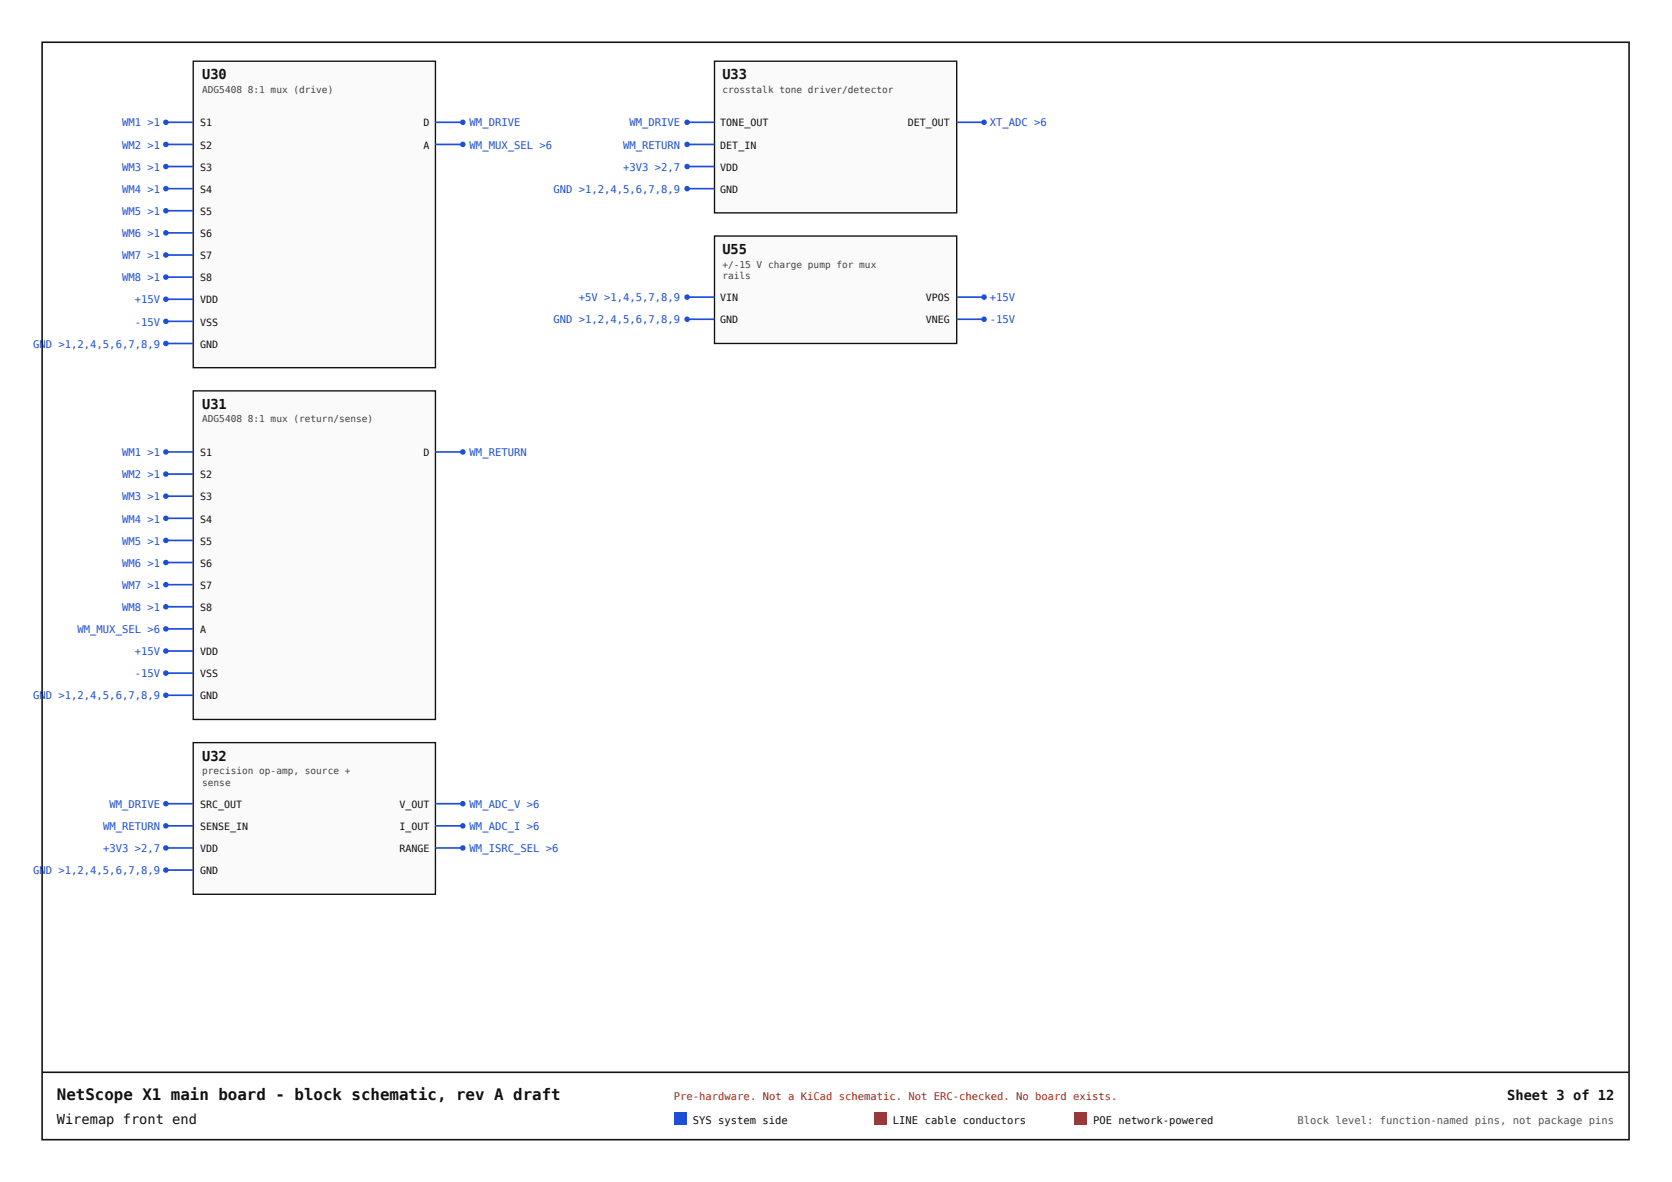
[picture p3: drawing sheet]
<svg xmlns="http://www.w3.org/2000/svg" width="420mm" height="297mm" viewBox="0 0 420 297" stroke-linecap="round" stroke-linejoin="round" font-family="sans-serif">
<path d="M48.6 15.4h60.8v77h-60.8z" fill="#fafafa"/>
<path d="M48.6 15.4h60.8v77h-60.8z" fill="none" stroke="#111" stroke-width=".34"/>
<path d="M41.7 30.7h6.9" fill="none" stroke="#1d4ed8" stroke-width=".42"/>
<circle cx="41.7" cy="30.7" r=".69" fill="#1d4ed8"/>
<path d="M41.7 36.3h6.9" fill="none" stroke="#1d4ed8" stroke-width=".42"/>
<circle cx="41.7" cy="36.3" r=".69" fill="#1d4ed8"/>
<path d="M41.7 41.8h6.9" fill="none" stroke="#1d4ed8" stroke-width=".42"/>
<circle cx="41.7" cy="41.8" r=".69" fill="#1d4ed8"/>
<path d="M41.7 47.4h6.9" fill="none" stroke="#1d4ed8" stroke-width=".42"/>
<circle cx="41.7" cy="47.4" r=".69" fill="#1d4ed8"/>
<path d="M41.7 53h6.9" fill="none" stroke="#1d4ed8" stroke-width=".42"/>
<circle cx="41.7" cy="53" r=".69" fill="#1d4ed8"/>
<path d="M41.7 58.5h6.9" fill="none" stroke="#1d4ed8" stroke-width=".42"/>
<circle cx="41.7" cy="58.5" r=".69" fill="#1d4ed8"/>
<path d="M41.7 64.1h6.9" fill="none" stroke="#1d4ed8" stroke-width=".42"/>
<circle cx="41.7" cy="64.1" r=".69" fill="#1d4ed8"/>
<path d="M41.7 69.6h6.9" fill="none" stroke="#1d4ed8" stroke-width=".42"/>
<circle cx="41.7" cy="69.6" r=".69" fill="#1d4ed8"/>
<path d="M109.4 30.7h6.9" fill="none" stroke="#1d4ed8" stroke-width=".42"/>
<circle cx="116.3" cy="30.7" r=".69" fill="#1d4ed8"/>
<path d="M109.4 36.3h6.9" fill="none" stroke="#1d4ed8" stroke-width=".42"/>
<circle cx="116.3" cy="36.3" r=".69" fill="#1d4ed8"/>
<path d="M41.7 75.2h6.9" fill="none" stroke="#1d4ed8" stroke-width=".42"/>
<circle cx="41.7" cy="75.2" r=".69" fill="#1d4ed8"/>
<path d="M41.7 80.7h6.9" fill="none" stroke="#1d4ed8" stroke-width=".42"/>
<circle cx="41.7" cy="80.7" r=".69" fill="#1d4ed8"/>
<path d="M41.7 86.3h6.9" fill="none" stroke="#1d4ed8" stroke-width=".42"/>
<circle cx="41.7" cy="86.3" r=".69" fill="#1d4ed8"/>
<path d="M48.6 98.2h60.8v82.6h-60.8z" fill="#fafafa"/>
<path d="M48.6 98.2h60.8v82.6h-60.8z" fill="none" stroke="#111" stroke-width=".34"/>
<path d="M41.7 113.6h6.9" fill="none" stroke="#1d4ed8" stroke-width=".42"/>
<circle cx="41.7" cy="113.6" r=".69" fill="#1d4ed8"/>
<path d="M41.7 119.1h6.9" fill="none" stroke="#1d4ed8" stroke-width=".42"/>
<circle cx="41.7" cy="119.1" r=".69" fill="#1d4ed8"/>
<path d="M41.7 124.7h6.9" fill="none" stroke="#1d4ed8" stroke-width=".42"/>
<circle cx="41.7" cy="124.7" r=".69" fill="#1d4ed8"/>
<path d="M41.7 130.2h6.9" fill="none" stroke="#1d4ed8" stroke-width=".42"/>
<circle cx="41.7" cy="130.2" r=".69" fill="#1d4ed8"/>
<path d="M41.7 135.8h6.9" fill="none" stroke="#1d4ed8" stroke-width=".42"/>
<circle cx="41.7" cy="135.8" r=".69" fill="#1d4ed8"/>
<path d="M41.7 141.4h6.9" fill="none" stroke="#1d4ed8" stroke-width=".42"/>
<circle cx="41.7" cy="141.4" r=".69" fill="#1d4ed8"/>
<path d="M41.7 146.9h6.9" fill="none" stroke="#1d4ed8" stroke-width=".42"/>
<circle cx="41.7" cy="146.9" r=".69" fill="#1d4ed8"/>
<path d="M41.7 152.5h6.9" fill="none" stroke="#1d4ed8" stroke-width=".42"/>
<circle cx="41.7" cy="152.5" r=".69" fill="#1d4ed8"/>
<path d="M109.4 113.6h6.9" fill="none" stroke="#1d4ed8" stroke-width=".42"/>
<circle cx="116.3" cy="113.6" r=".69" fill="#1d4ed8"/>
<path d="M41.7 158h6.9" fill="none" stroke="#1d4ed8" stroke-width=".42"/>
<circle cx="41.7" cy="158" r=".69" fill="#1d4ed8"/>
<path d="M41.7 163.6h6.9" fill="none" stroke="#1d4ed8" stroke-width=".42"/>
<circle cx="41.7" cy="163.6" r=".69" fill="#1d4ed8"/>
<path d="M41.7 169.1h6.9" fill="none" stroke="#1d4ed8" stroke-width=".42"/>
<circle cx="41.7" cy="169.1" r=".69" fill="#1d4ed8"/>
<path d="M41.7 174.7h6.9" fill="none" stroke="#1d4ed8" stroke-width=".42"/>
<circle cx="41.7" cy="174.7" r=".69" fill="#1d4ed8"/>
<path d="M48.6 186.6h60.8v38.1h-60.8z" fill="#fafafa"/>
<path d="M48.6 186.6h60.8v38.1h-60.8z" fill="none" stroke="#111" stroke-width=".34"/>
<path d="M41.7 202h6.9" fill="none" stroke="#1d4ed8" stroke-width=".42"/>
<circle cx="41.7" cy="202" r=".69" fill="#1d4ed8"/>
<path d="M41.7 207.5h6.9" fill="none" stroke="#1d4ed8" stroke-width=".42"/>
<circle cx="41.7" cy="207.5" r=".69" fill="#1d4ed8"/>
<path d="M109.4 202h6.9" fill="none" stroke="#1d4ed8" stroke-width=".42"/>
<circle cx="116.3" cy="202" r=".69" fill="#1d4ed8"/>
<path d="M109.4 207.5h6.9" fill="none" stroke="#1d4ed8" stroke-width=".42"/>
<circle cx="116.3" cy="207.5" r=".69" fill="#1d4ed8"/>
<path d="M109.4 213.1h6.9" fill="none" stroke="#1d4ed8" stroke-width=".42"/>
<circle cx="116.3" cy="213.1" r=".69" fill="#1d4ed8"/>
<path d="M41.7 213.1h6.9" fill="none" stroke="#1d4ed8" stroke-width=".42"/>
<circle cx="41.7" cy="213.1" r=".69" fill="#1d4ed8"/>
<path d="M41.7 218.6h6.9" fill="none" stroke="#1d4ed8" stroke-width=".42"/>
<circle cx="41.7" cy="218.6" r=".69" fill="#1d4ed8"/>
<path d="M179.6 15.4h60.8v38.1h-60.8z" fill="#fafafa"/>
<path d="M179.6 15.4h60.8v38.1h-60.8z" fill="none" stroke="#111" stroke-width=".34"/>
<path d="M172.7 30.7h6.9" fill="none" stroke="#1d4ed8" stroke-width=".42"/>
<circle cx="172.7" cy="30.7" r=".69" fill="#1d4ed8"/>
<path d="M172.7 36.3h6.9" fill="none" stroke="#1d4ed8" stroke-width=".42"/>
<circle cx="172.7" cy="36.3" r=".69" fill="#1d4ed8"/>
<path d="M240.4 30.7h6.9" fill="none" stroke="#1d4ed8" stroke-width=".42"/>
<circle cx="247.3" cy="30.7" r=".69" fill="#1d4ed8"/>
<path d="M172.7 41.8h6.9" fill="none" stroke="#1d4ed8" stroke-width=".42"/>
<circle cx="172.7" cy="41.8" r=".69" fill="#1d4ed8"/>
<path d="M172.7 47.4h6.9" fill="none" stroke="#1d4ed8" stroke-width=".42"/>
<circle cx="172.7" cy="47.4" r=".69" fill="#1d4ed8"/>
<path d="M179.6 59.3h60.8v27h-60.8z" fill="#fafafa"/>
<path d="M179.6 59.3h60.8v27h-60.8z" fill="none" stroke="#111" stroke-width=".34"/>
<path d="M172.7 74.7h6.9" fill="none" stroke="#1d4ed8" stroke-width=".42"/>
<circle cx="172.7" cy="74.7" r=".69" fill="#1d4ed8"/>
<path d="M240.4 74.7h6.9" fill="none" stroke="#1d4ed8" stroke-width=".42"/>
<circle cx="247.3" cy="74.7" r=".69" fill="#1d4ed8"/>
<path d="M240.4 80.2h6.9" fill="none" stroke="#1d4ed8" stroke-width=".42"/>
<circle cx="247.3" cy="80.2" r=".69" fill="#1d4ed8"/>
<path d="M172.7 80.2h6.9" fill="none" stroke="#1d4ed8" stroke-width=".42"/>
<circle cx="172.7" cy="80.2" r=".69" fill="#1d4ed8"/>
<path d="M10.6 10.6h398.8v275.8h-398.8zM10.6 269.4h398.8" fill="none" stroke="#111" stroke-width=".4"/>
<path d="M169.4 279.5h3.2v3.2h-3.2z" fill="#1d4ed8"/>
<path d="M219.7 279.5h3.1v3.2h-3.1z" fill="#b45309"/>
<path d="M269.9 279.5h3.2v3.2h-3.2z" fill="#b91c1c"/>
<text font-size="4" fill="#111" x="14.3" y="276.3">NetScope X1 main board - block schematic, rev A draft</text>
<g font-size="3.4" fill="#111">
<text x="50.8" y="19.9">U30</text>
<text x="181.5" y="19.9">U33</text>
<text x="181.5" y="63.8">U55</text>
<text x="50.8" y="102.7">U31</text>
<text x="50.8" y="191.1">U32</text>
<text x="378.8" y="276.3">Sheet 3 of 12</text>
<text x="14.3" y="282.4">Wiremap front end</text>
</g>
<g font-size="2.6" fill="#1d4ed8">
<text x="30.7" y="31.8">WM1 &gt;1</text>
<text x="118" y="31.8">WM_DRIVE</text>
<text x="158.2" y="31.8">WM_DRIVE</text>
<text x="248.8" y="31.8">XT_ADC &gt;6</text>
<text x="30.7" y="37.3">WM2 &gt;1</text>
<text x="118" y="37.3">WM_MUX_SEL &gt;6</text>
<text x="156.6" y="37.3">WM_RETURN</text>
<text x="30.7" y="42.9">WM3 &gt;1</text>
<text x="156.6" y="42.9">+3V3 &gt;2,7</text>
<text x="30.7" y="48.5">WM4 &gt;1</text>
<text x="139.1" y="48.5">GND &gt;1,2,4,5,6,7,8,9</text>
<text x="30.7" y="54">WM5 &gt;1</text>
<text x="30.7" y="59.6">WM6 &gt;1</text>
<text x="30.7" y="65.1">WM7 &gt;1</text>
<text x="30.7" y="70.7">WM8 &gt;1</text>
<text x="33.9" y="76.2">+15V</text>
<text x="145.5" y="75.7">+5V &gt;1,4,5,7,8,9</text>
<text x="248.8" y="75.7">+15V</text>
<text x="33.9" y="81.8">-15V</text>
<text x="139.1" y="81.3">GND &gt;1,2,4,5,6,7,8,9</text>
<text x="248.8" y="81.3">-15V</text>
<text x="8.4" y="87.4">GND &gt;1,2,4,5,6,7,8,9</text>
<text x="30.7" y="114.6">WM1 &gt;1</text>
<text x="118" y="114.6">WM_RETURN</text>
<text x="30.7" y="120.2">WM2 &gt;1</text>
<text x="30.7" y="125.7">WM3 &gt;1</text>
<text x="30.7" y="131.3">WM4 &gt;1</text>
<text x="30.7" y="136.9">WM5 &gt;1</text>
<text x="30.7" y="142.4">WM6 &gt;1</text>
<text x="30.7" y="148">WM7 &gt;1</text>
<text x="30.7" y="153.5">WM8 &gt;1</text>
<text x="19.5" y="159.1">WM_MUX_SEL &gt;6</text>
<text x="33.9" y="164.6">+15V</text>
<text x="33.9" y="170.2">-15V</text>
<text x="8.4" y="175.8">GND &gt;1,2,4,5,6,7,8,9</text>
<text x="27.5" y="203">WM_DRIVE</text>
<text x="118" y="203">WM_ADC_V &gt;6</text>
<text x="25.9" y="208.6">WM_RETURN</text>
<text x="118" y="208.6">WM_ADC_I &gt;6</text>
<text x="25.9" y="214.1">+3V3 &gt;2,7</text>
<text x="118" y="214.1">WM_ISRC_SEL &gt;6</text>
<text x="8.4" y="219.7">GND &gt;1,2,4,5,6,7,8,9</text>
</g>
<text font-size="2.6" fill="#b91c1c" x="169.4" y="276.3">Pre-hardware. Not a KiCad schematic. Not ERC-checked. No board exists.</text>
<g font-size="2.6" fill="#111">
<text x="174.1" y="282.4">SYS system side</text>
<text x="224.4" y="282.4">LINE cable conductors</text>
<text x="274.7" y="282.4">POE network-powered</text>
</g>
<text font-size="2.6" fill="#555" x="326.1" y="282.4">Block level: function-named pins, not package pins</text>
<g font-size="2.5" fill="#111">
<text x="50.3" y="31.8">S1</text>
<text x="106.5" y="31.8">D</text>
<text x="181" y="31.8">TONE_OUT</text>
<text x="228.1" y="31.8">DET_OUT</text>
<text x="50.3" y="37.3">S2</text>
<text x="106.5" y="37.3">A</text>
<text x="181" y="37.3">DET_IN</text>
<text x="50.3" y="42.9">S3</text>
<text x="181" y="42.9">VDD</text>
<text x="50.3" y="48.5">S4</text>
<text x="181" y="48.5">GND</text>
<text x="50.3" y="54">S5</text>
<text x="50.3" y="59.6">S6</text>
<text x="50.3" y="65.1">S7</text>
<text x="50.3" y="70.7">S8</text>
<text x="50.3" y="76.2">VDD</text>
<text x="181" y="75.7">VIN</text>
<text x="232.7" y="75.7">VPOS</text>
<text x="50.3" y="81.8">VSS</text>
<text x="181" y="81.3">GND</text>
<text x="232.7" y="81.3">VNEG</text>
<text x="50.3" y="87.4">GND</text>
<text x="50.3" y="114.6">S1</text>
<text x="106.5" y="114.6">D</text>
<text x="50.3" y="120.2">S2</text>
<text x="50.3" y="125.7">S3</text>
<text x="50.3" y="131.3">S4</text>
<text x="50.3" y="136.9">S5</text>
<text x="50.3" y="142.4">S6</text>
<text x="50.3" y="148">S7</text>
<text x="50.3" y="153.5">S8</text>
<text x="50.3" y="159.1">A</text>
<text x="50.3" y="164.6">VDD</text>
<text x="50.3" y="170.2">VSS</text>
<text x="50.3" y="175.8">GND</text>
<text x="50.3" y="203">SRC_OUT</text>
<text x="100.4" y="203">V_OUT</text>
<text x="50.3" y="208.6">SENSE_IN</text>
<text x="100.4" y="208.6">I_OUT</text>
<text x="50.3" y="214.1">VDD</text>
<text x="100.4" y="214.1">RANGE</text>
<text x="50.3" y="219.7">GND</text>
</g>
<g font-size="2.4" fill="#444">
<text x="50.8" y="23.3">ADG5408 8:1 mux (drive)</text>
<text x="181.5" y="23.3">crosstalk tone driver/detector</text>
<text x="181.5" y="67.3">+/-15 V charge pump for mux</text>
<text x="181.5" y="70.2">rails</text>
<text x="50.8" y="106.2">ADG5408 8:1 mux (return/sense)</text>
<text x="50.8" y="194.5">precision op-amp, source +</text>
<text x="50.8" y="197.5">sense</text>
</g>
</svg>
